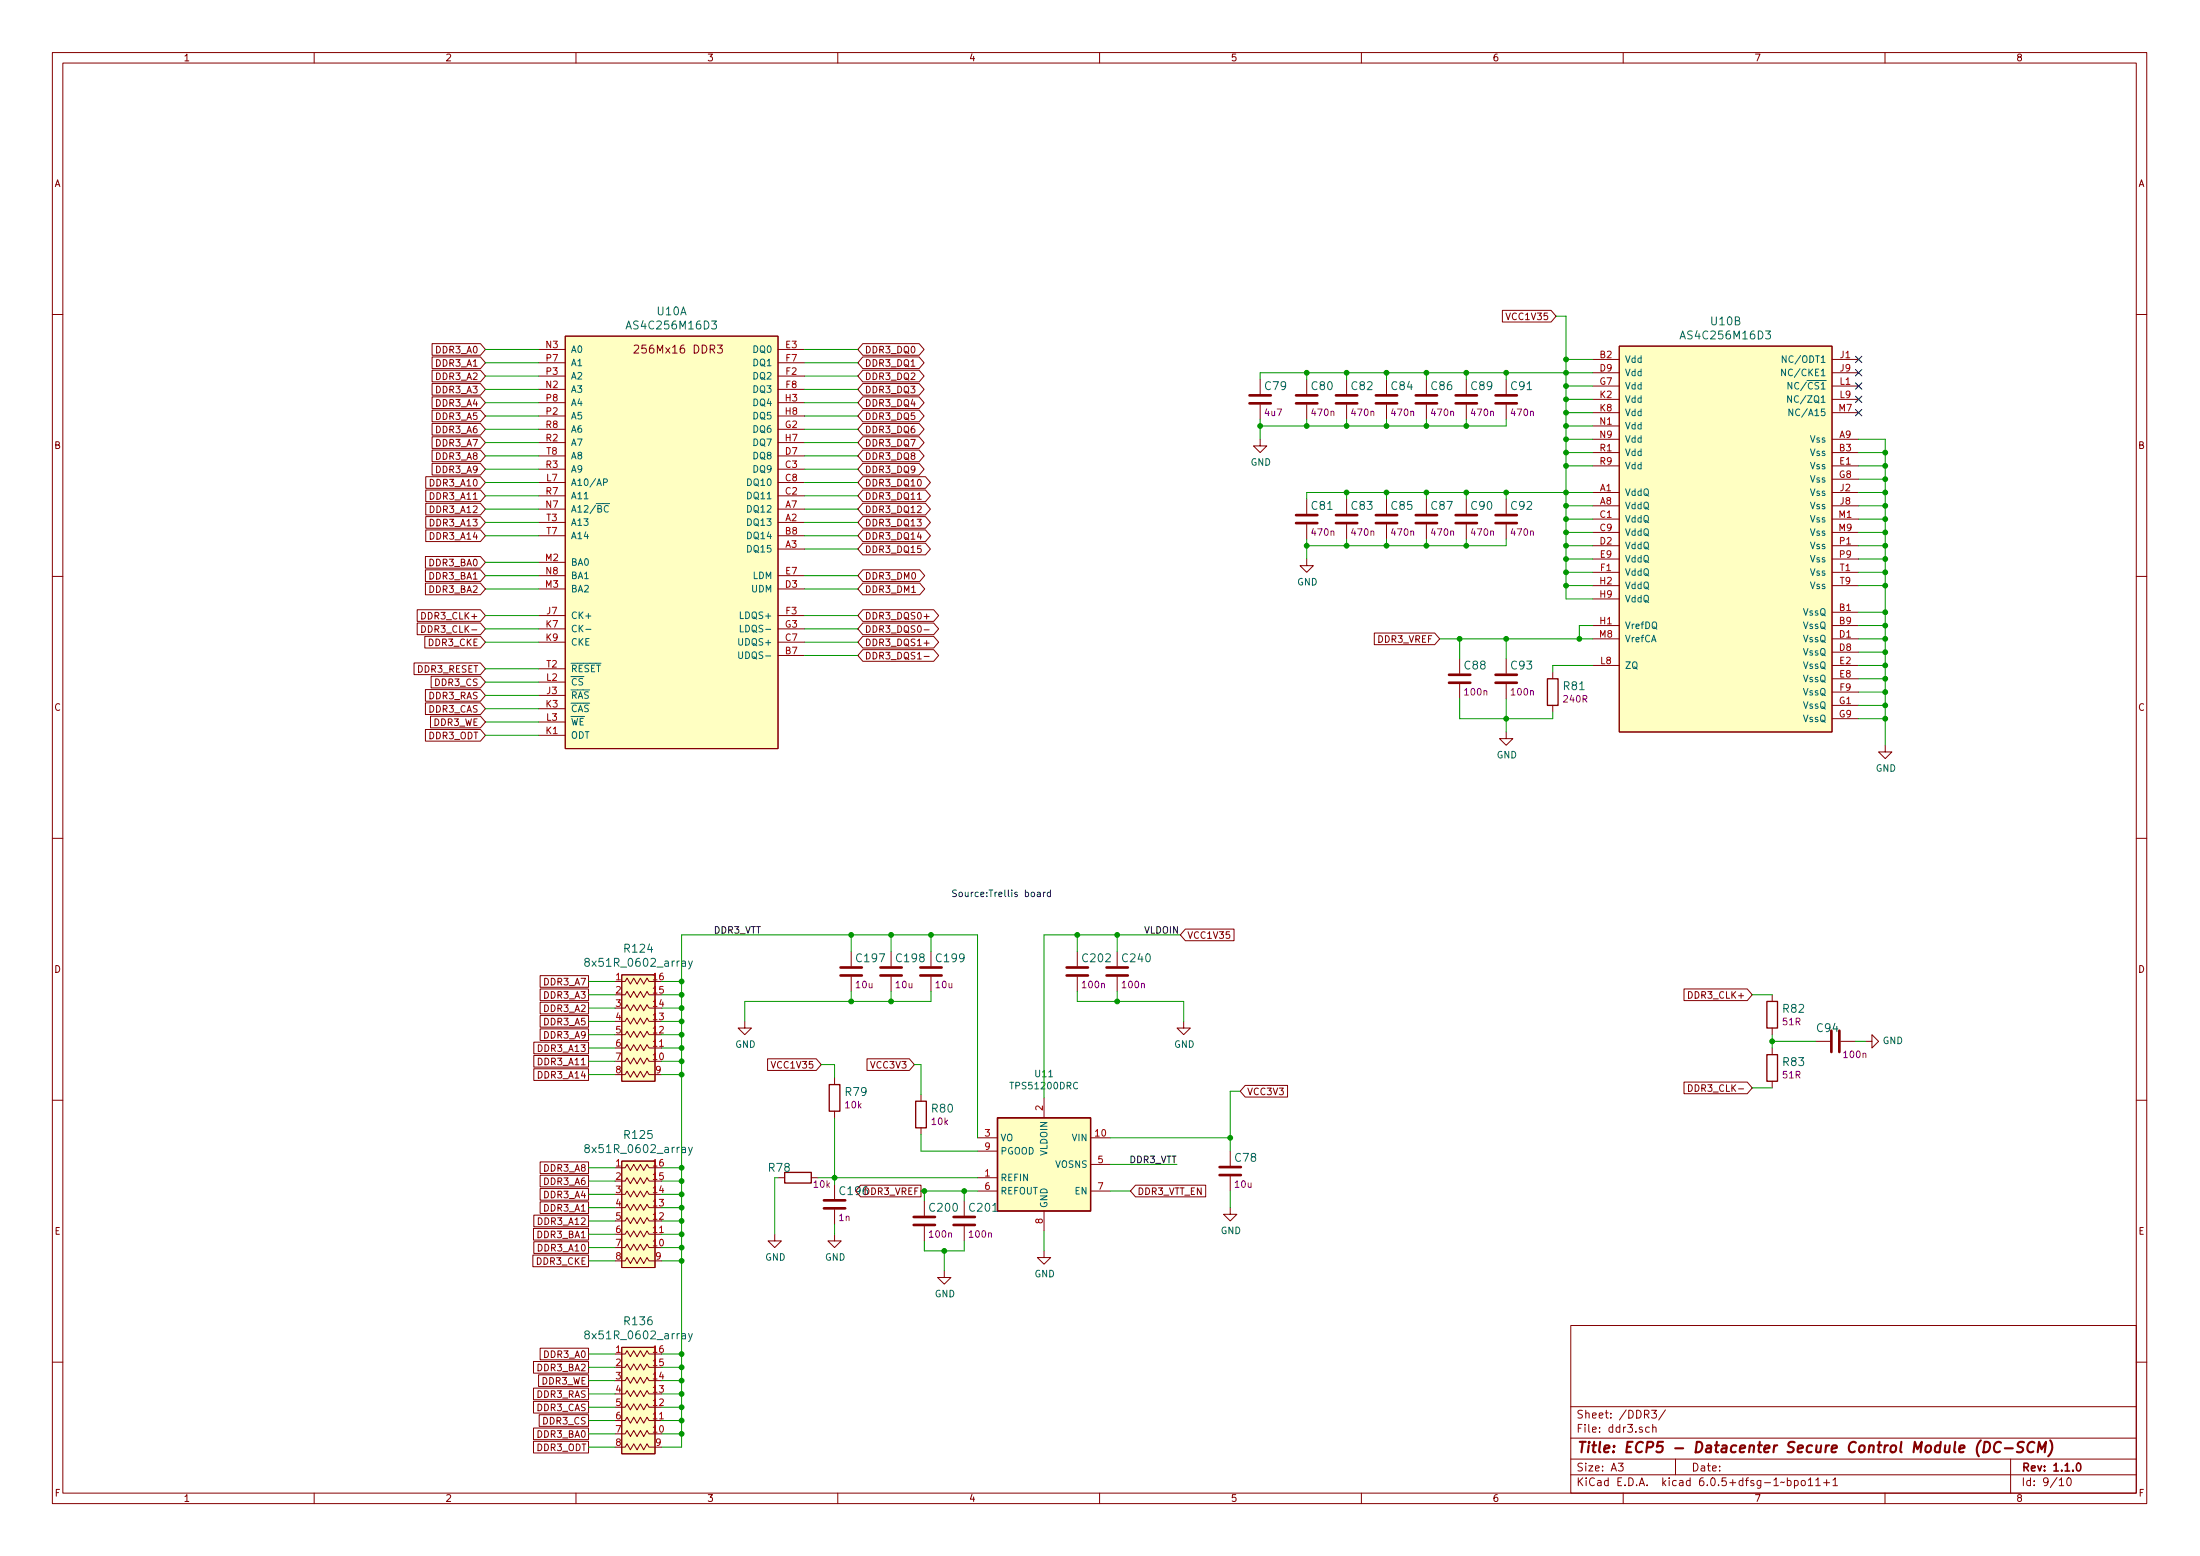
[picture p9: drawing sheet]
EESchema Schematic File Version 4
EELAYER 30 0
EELAYER END
$Descr A3 16535 11693
encoding utf-8
Sheet 7 10
Title "ECP5 - Datacenter Secure Control Module (DC-SCM)"
Date ""
Rev "1.1.0"
Comp ""
Comment1 ""
Comment2 ""
Comment3 ""
Comment4 ""
$EndDescr
Text GLabel 3650 2625 0    50   Input ~ 0
DDR3_A0
Text GLabel 3650 2725 0    50   Input ~ 0
DDR3_A1
Text GLabel 3650 2825 0    50   Input ~ 0
DDR3_A2
Text GLabel 3650 2925 0    50   Input ~ 0
DDR3_A3
Text GLabel 3650 3025 0    50   Input ~ 0
DDR3_A4
Text GLabel 3650 3125 0    50   Input ~ 0
DDR3_A5
Text GLabel 3650 3225 0    50   Input ~ 0
DDR3_A6
Text GLabel 3650 3325 0    50   Input ~ 0
DDR3_A7
Text GLabel 3650 3425 0    50   Input ~ 0
DDR3_A8
Text GLabel 3650 3525 0    50   Input ~ 0
DDR3_A9
Text GLabel 3650 3625 0    50   Input ~ 0
DDR3_A10
Text GLabel 3650 3725 0    50   Input ~ 0
DDR3_A11
Text GLabel 3650 3825 0    50   Input ~ 0
DDR3_A12
Text GLabel 3650 3925 0    50   Input ~ 0
DDR3_A13
Text GLabel 3650 4025 0    50   Input ~ 0
DDR3_A14
Text GLabel 3650 4225 0    50   Input ~ 0
DDR3_BA0
Text GLabel 3650 4325 0    50   Input ~ 0
DDR3_BA1
Text GLabel 3650 4425 0    50   Input ~ 0
DDR3_BA2
Text GLabel 3650 4625 0    50   Input ~ 0
DDR3_CLK+
Text GLabel 3650 4725 0    50   Input ~ 0
DDR3_CLK-
Text GLabel 3650 4825 0    50   Input ~ 0
DDR3_CKE
Text GLabel 3650 5025 0    50   Input ~ 0
DDR3_RESET
Text GLabel 3650 5125 0    50   Input ~ 0
DDR3_CS
Text GLabel 3650 5325 0    50   Input ~ 0
DDR3_CAS
Text GLabel 3650 5225 0    50   Input ~ 0
DDR3_RAS
Text GLabel 3650 5425 0    50   Input ~ 0
DDR3_WE
Text GLabel 3650 5525 0    50   Input ~ 0
DDR3_ODT
Wire Wire Line
	3650 2625 4050 2625
Wire Wire Line
	3650 2725 4050 2725
Wire Wire Line
	3650 2825 4050 2825
Wire Wire Line
	3650 2925 4050 2925
Wire Wire Line
	3650 3025 4050 3025
Wire Wire Line
	3650 3125 4050 3125
Wire Wire Line
	3650 3225 4050 3225
Wire Wire Line
	3650 3325 4050 3325
Wire Wire Line
	3650 3425 4050 3425
Wire Wire Line
	3650 3525 4050 3525
Wire Wire Line
	3650 3625 4050 3625
Wire Wire Line
	3650 3725 4050 3725
Wire Wire Line
	3650 3825 4050 3825
Wire Wire Line
	3650 3925 4050 3925
Wire Wire Line
	3650 4025 4050 4025
Wire Wire Line
	3650 4225 4050 4225
Wire Wire Line
	3650 4325 4050 4325
Wire Wire Line
	3650 4425 4050 4425
Wire Wire Line
	3650 4625 4050 4625
Wire Wire Line
	3650 4725 4050 4725
Wire Wire Line
	3650 4825 4050 4825
Wire Wire Line
	3650 5025 4050 5025
Wire Wire Line
	3650 5125 4050 5125
Wire Wire Line
	3650 5225 4050 5225
Wire Wire Line
	3650 5325 4050 5325
Wire Wire Line
	3650 5425 4050 5425
Wire Wire Line
	3650 5525 4050 5525
Wire Wire Line
	6050 2625 6450 2625
Text GLabel 6450 2625 2    50   BiDi ~ 0
DDR3_DQ0
Text GLabel 6450 2725 2    50   BiDi ~ 0
DDR3_DQ1
Text GLabel 6450 2825 2    50   BiDi ~ 0
DDR3_DQ2
Text GLabel 6450 2925 2    50   BiDi ~ 0
DDR3_DQ3
Text GLabel 6450 3025 2    50   BiDi ~ 0
DDR3_DQ4
Text GLabel 6450 3125 2    50   BiDi ~ 0
DDR3_DQ5
Text GLabel 6450 3225 2    50   BiDi ~ 0
DDR3_DQ6
Text GLabel 6450 3325 2    50   BiDi ~ 0
DDR3_DQ7
Text GLabel 6450 3425 2    50   BiDi ~ 0
DDR3_DQ8
Text GLabel 6450 3525 2    50   BiDi ~ 0
DDR3_DQ9
Text GLabel 6450 3625 2    50   BiDi ~ 0
DDR3_DQ10
Text GLabel 6450 3725 2    50   BiDi ~ 0
DDR3_DQ11
Text GLabel 6450 3825 2    50   BiDi ~ 0
DDR3_DQ12
Text GLabel 6450 3925 2    50   BiDi ~ 0
DDR3_DQ13
Text GLabel 6450 4025 2    50   BiDi ~ 0
DDR3_DQ14
Text GLabel 6450 4125 2    50   BiDi ~ 0
DDR3_DQ15
Wire Wire Line
	6450 2725 6050 2725
Wire Wire Line
	6450 2825 6050 2825
Wire Wire Line
	6450 2925 6050 2925
Wire Wire Line
	6450 3025 6050 3025
Wire Wire Line
	6450 3125 6050 3125
Wire Wire Line
	6450 3225 6050 3225
Wire Wire Line
	6450 3325 6050 3325
Wire Wire Line
	6450 3425 6050 3425
Wire Wire Line
	6450 3525 6050 3525
Wire Wire Line
	6450 3625 6050 3625
Wire Wire Line
	6450 3725 6050 3725
Wire Wire Line
	6450 3825 6050 3825
Wire Wire Line
	6450 3925 6050 3925
Wire Wire Line
	6450 4025 6050 4025
Wire Wire Line
	6450 4125 6050 4125
Text GLabel 6450 4325 2    50   BiDi ~ 0
DDR3_DM0
Text GLabel 6450 4425 2    50   BiDi ~ 0
DDR3_DM1
Wire Wire Line
	6450 4325 6050 4325
Wire Wire Line
	6050 4425 6450 4425
Text GLabel 6450 4625 2    50   BiDi ~ 0
DDR3_DQS0+
Text GLabel 6450 4725 2    50   BiDi ~ 0
DDR3_DQS0-
Text GLabel 6450 4825 2    50   BiDi ~ 0
DDR3_DQS1+
Text GLabel 6450 4925 2    50   BiDi ~ 0
DDR3_DQS1-
Wire Wire Line
	6450 4625 6050 4625
Wire Wire Line
	6450 4725 6050 4725
Wire Wire Line
	6450 4825 6050 4825
Wire Wire Line
	6450 4925 6050 4925
Wire Wire Line
	6400 7025 6700 7025
Connection ~ 6700 7025
Wire Wire Line
	6700 7025 7000 7025
Wire Wire Line
	7000 7525 6700 7525
Connection ~ 6700 7525
Wire Wire Line
	6700 7525 6400 7525
$Comp
L ecp5-dc-scm:GND #PWR0116
U 1 1
P 5600 7675
F 0 "#PWR0116" H 5600 7425 50  0001 C CNN
F 1 "GND" H 5605 7502 50  0000 C CNN
F 2 "" H 5600 7675 50  0001 C CNN
F 3 "" H 5600 7675 50  0001 C CNN
	1    5600 7675
	1    0    0    -1  
$EndComp
Wire Wire Line
	6925 8650 7350 8650
$Comp
L ecp5-dc-scm:GND #PWR0118
U 1 1
P 5825 9275
F 0 "#PWR0118" H 5825 9025 50  0001 C CNN
F 1 "GND" H 5830 9102 50  0000 C CNN
F 2 "" H 5825 9275 50  0001 C CNN
F 3 "" H 5825 9275 50  0001 C CNN
	1    5825 9275
	1    0    0    -1  
$EndComp
Text GLabel 6925 8950 0    50   Output ~ 0
DDR3_VREF
Wire Wire Line
	6925 8950 6950 8950
$Comp
L ecp5-dc-scm:GND #PWR051
U 1 1
P 7850 9400
F 0 "#PWR051" H 7850 9150 50  0001 C CNN
F 1 "GND" H 7855 9227 50  0000 C CNN
F 2 "" H 7850 9400 50  0001 C CNN
F 3 "" H 7850 9400 50  0001 C CNN
	1    7850 9400
	1    0    0    -1  
$EndComp
Wire Wire Line
	7850 9400 7850 9250
Text GLabel 8500 8950 2    50   Input ~ 0
DDR3_VTT_EN
Wire Wire Line
	8500 8950 8350 8950
Connection ~ 7250 8950
Wire Wire Line
	7250 8950 7350 8950
Text Label 8850 8750 2    50   ~ 0
DDR3_VTT
Wire Wire Line
	8850 8750 8350 8750
$Comp
L ecp5-dc-scm:GND #PWR053
U 1 1
P 9250 9075
F 0 "#PWR053" H 9250 8825 50  0001 C CNN
F 1 "GND" H 9255 8902 50  0000 C CNN
F 2 "" H 9250 9075 50  0001 C CNN
F 3 "" H 9250 9075 50  0001 C CNN
	1    9250 9075
	1    0    0    -1  
$EndComp
Wire Wire Line
	11975 4500 11775 4500
Wire Wire Line
	11775 4500 11775 4400
Wire Wire Line
	11975 2700 11775 2700
Connection ~ 11775 2700
Wire Wire Line
	11975 2800 11775 2800
Wire Wire Line
	11975 2900 11775 2900
Wire Wire Line
	11975 3000 11775 3000
Wire Wire Line
	11975 3100 11775 3100
Wire Wire Line
	11975 3200 11775 3200
Wire Wire Line
	11975 3300 11775 3300
Wire Wire Line
	11975 3400 11775 3400
Wire Wire Line
	11975 3500 11775 3500
Wire Wire Line
	11975 3700 11775 3700
Wire Wire Line
	11975 3800 11775 3800
Wire Wire Line
	11975 3900 11775 3900
Wire Wire Line
	11975 4000 11775 4000
Wire Wire Line
	11975 4100 11775 4100
Wire Wire Line
	11975 4200 11775 4200
Wire Wire Line
	11975 4300 11775 4300
Wire Wire Line
	11975 4400 11775 4400
Connection ~ 11775 2800
Wire Wire Line
	11775 2800 11775 2700
Connection ~ 11775 2900
Connection ~ 11775 3000
Connection ~ 11775 3100
Connection ~ 11775 3200
Connection ~ 11775 3300
Connection ~ 11775 3400
Connection ~ 11775 3500
Connection ~ 11775 3700
Connection ~ 11775 3800
Connection ~ 11775 3900
Connection ~ 11775 4000
Connection ~ 11775 4100
Connection ~ 11775 4200
Connection ~ 11775 4300
Connection ~ 11775 4400
Wire Wire Line
	11775 2900 11775 2800
Wire Wire Line
	11775 3000 11775 2900
Wire Wire Line
	11775 3100 11775 3000
Wire Wire Line
	11775 3200 11775 3100
Wire Wire Line
	11775 3300 11775 3200
Wire Wire Line
	11775 3400 11775 3300
Wire Wire Line
	11775 3500 11775 3400
Wire Wire Line
	11775 3700 11775 3500
Wire Wire Line
	11775 3800 11775 3700
Wire Wire Line
	11775 3900 11775 3800
Wire Wire Line
	11775 4000 11775 3900
Wire Wire Line
	11775 4100 11775 4000
Wire Wire Line
	11775 4200 11775 4100
Wire Wire Line
	11775 4300 11775 4200
Wire Wire Line
	11775 4400 11775 4300
Wire Wire Line
	9475 2800 9825 2800
Connection ~ 9825 2800
Wire Wire Line
	9475 3200 9825 3200
Connection ~ 9825 3200
$Comp
L ecp5-dc-scm:GND #PWR054
U 1 1
P 9475 3300
F 0 "#PWR054" H 9475 3050 50  0001 C CNN
F 1 "GND" H 9480 3127 50  0000 C CNN
F 2 "" H 9475 3300 50  0001 C CNN
F 3 "" H 9475 3300 50  0001 C CNN
	1    9475 3300
	1    0    0    -1  
$EndComp
Wire Wire Line
	9475 3200 9475 3300
Connection ~ 9475 3200
$Comp
L ecp5-dc-scm:GND #PWR055
U 1 1
P 9825 4200
F 0 "#PWR055" H 9825 3950 50  0001 C CNN
F 1 "GND" H 9830 4027 50  0000 C CNN
F 2 "" H 9825 4200 50  0001 C CNN
F 3 "" H 9825 4200 50  0001 C CNN
	1    9825 4200
	1    0    0    -1  
$EndComp
Wire Wire Line
	9825 4200 9825 4100
Wire Wire Line
	11675 5000 11975 5000
Wire Wire Line
	11325 4800 11875 4800
Wire Wire Line
	11325 4800 10975 4800
Connection ~ 11325 4800
Wire Wire Line
	11975 4700 11875 4700
Wire Wire Line
	11875 4700 11875 4800
Connection ~ 11875 4800
Wire Wire Line
	11875 4800 11975 4800
Wire Wire Line
	11675 5400 11325 5400
Connection ~ 11325 5400
Wire Wire Line
	11325 5400 10975 5400
$Comp
L ecp5-dc-scm:GND #PWR056
U 1 1
P 11325 5500
F 0 "#PWR056" H 11325 5250 50  0001 C CNN
F 1 "GND" H 11330 5327 50  0000 C CNN
F 2 "" H 11325 5500 50  0001 C CNN
F 3 "" H 11325 5500 50  0001 C CNN
	1    11325 5500
	1    0    0    -1  
$EndComp
Wire Wire Line
	11325 5500 11325 5400
NoConn ~ 13975 3100
NoConn ~ 13975 3000
NoConn ~ 13975 2900
NoConn ~ 13975 2800
NoConn ~ 13975 2700
Text GLabel 10825 4800 0    50   Input ~ 0
DDR3_VREF
Wire Wire Line
	10825 4800 10975 4800
Connection ~ 10975 4800
$Comp
L ecp5-dc-scm:GND #PWR058
U 1 1
P 14175 5600
F 0 "#PWR058" H 14175 5350 50  0001 C CNN
F 1 "GND" H 14180 5427 50  0000 C CNN
F 2 "" H 14175 5600 50  0001 C CNN
F 3 "" H 14175 5600 50  0001 C CNN
	1    14175 5600
	1    0    0    -1  
$EndComp
Wire Wire Line
	14175 5600 14175 5400
Wire Wire Line
	14175 3300 13975 3300
Wire Wire Line
	13975 3400 14175 3400
Connection ~ 14175 3400
Wire Wire Line
	14175 3400 14175 3300
Wire Wire Line
	13975 3500 14175 3500
Wire Wire Line
	13975 3600 14175 3600
Wire Wire Line
	13975 3700 14175 3700
Wire Wire Line
	13975 3800 14175 3800
Wire Wire Line
	13975 3900 14175 3900
Wire Wire Line
	13975 4000 14175 4000
Wire Wire Line
	13975 4100 14175 4100
Wire Wire Line
	13975 4200 14175 4200
Wire Wire Line
	13975 4300 14175 4300
Wire Wire Line
	13975 4400 14175 4400
Wire Wire Line
	13975 4600 14175 4600
Wire Wire Line
	13975 4700 14175 4700
Wire Wire Line
	13975 4800 14175 4800
Wire Wire Line
	13975 4900 14175 4900
Wire Wire Line
	13975 5000 14175 5000
Wire Wire Line
	13975 5100 14175 5100
Wire Wire Line
	13975 5200 14175 5200
Wire Wire Line
	13975 5300 14175 5300
Wire Wire Line
	13975 5400 14175 5400
Connection ~ 14175 3500
Wire Wire Line
	14175 3500 14175 3400
Connection ~ 14175 3600
Connection ~ 14175 3700
Connection ~ 14175 3800
Connection ~ 14175 3900
Connection ~ 14175 4000
Connection ~ 14175 4100
Connection ~ 14175 4200
Connection ~ 14175 4300
Connection ~ 14175 4400
Connection ~ 14175 4600
Connection ~ 14175 4700
Connection ~ 14175 4800
Connection ~ 14175 4900
Connection ~ 14175 5000
Connection ~ 14175 5100
Connection ~ 14175 5200
Connection ~ 14175 5300
Connection ~ 14175 5400
Wire Wire Line
	14175 3600 14175 3500
Wire Wire Line
	14175 3700 14175 3600
Wire Wire Line
	14175 3800 14175 3700
Wire Wire Line
	14175 3900 14175 3800
Wire Wire Line
	14175 4000 14175 3900
Wire Wire Line
	14175 4100 14175 4000
Wire Wire Line
	14175 4200 14175 4100
Wire Wire Line
	14175 4300 14175 4200
Wire Wire Line
	14175 4400 14175 4300
Wire Wire Line
	14175 4600 14175 4400
Wire Wire Line
	14175 4700 14175 4600
Wire Wire Line
	14175 4800 14175 4700
Wire Wire Line
	14175 4900 14175 4800
Wire Wire Line
	14175 5000 14175 4900
Wire Wire Line
	14175 5100 14175 5000
Wire Wire Line
	14175 5200 14175 5100
Wire Wire Line
	14175 5300 14175 5200
Wire Wire Line
	14175 5400 14175 5300
Text GLabel 13175 7475 0    50   Input ~ 0
DDR3_CLK+
Text GLabel 13175 8175 0    50   Input ~ 0
DDR3_CLK-
$Comp
L ecp5-dc-scm:GND #PWR057
U 1 1
P 14025 7825
F 0 "#PWR057" H 14025 7575 50  0001 C CNN
F 1 "GND" V 14030 7697 50  0000 R CNN
F 2 "" H 14025 7825 50  0001 C CNN
F 3 "" H 14025 7825 50  0001 C CNN
	1    14025 7825
	0    -1   -1   0   
$EndComp
$Comp
L ecp5-dc-scm:C_4u7_0402 C79
U 1 1
P 9475 3000
F 0 "C79" H 9500 3100 60  0000 L CNN
F 1 "C_4u7_0402" H 9475 2850 60  0001 C CNN
F 2 "ecp5-dc-scm-footprints:0402-cap" H 9675 3200 60  0001 L CNN
F 3 "" H 9475 3000 50  0001 C CNN
F 4 "MURATA" H 9675 3400 60  0001 L CNN "Manufacturer"
F 5 "GRM155R61A475MEAAD" H 9675 3300 60  0001 L CNN "MPN"
F 6 "4u7" H 9500 2900 50  0000 L CNN "Val"
	1    9475 3000
	1    0    0    -1  
$EndComp
Wire Wire Line
	9475 2800 9475 2850
Wire Wire Line
	9475 3150 9475 3200
Wire Wire Line
	9825 2800 9825 2850
Wire Wire Line
	10125 2800 10125 2850
Wire Wire Line
	10425 2800 10425 2850
Wire Wire Line
	9825 2800 10125 2800
Connection ~ 10125 2800
Wire Wire Line
	9825 3200 10125 3200
Connection ~ 10125 3200
Connection ~ 10425 2800
Connection ~ 10425 3200
Wire Wire Line
	10125 2800 10425 2800
Wire Wire Line
	10125 3200 10425 3200
Wire Wire Line
	10725 2800 10725 2850
Wire Wire Line
	11025 2800 11025 2850
Wire Wire Line
	11325 2800 11325 2850
Wire Wire Line
	10425 2800 10725 2800
Connection ~ 10725 2800
Wire Wire Line
	10425 3200 10725 3200
Connection ~ 10725 3200
Wire Wire Line
	10725 2800 11025 2800
Connection ~ 11025 2800
Wire Wire Line
	10725 3200 11025 3200
Connection ~ 11025 3200
Wire Wire Line
	11025 2800 11325 2800
Wire Wire Line
	11325 2800 11775 2800
Connection ~ 11325 2800
Wire Wire Line
	11025 3200 11325 3200
$Comp
L ecp5-dc-scm:C_470n_0402 C80
U 1 1
P 9825 3000
F 0 "C80" H 9850 3100 60  0000 L CNN
F 1 "C_470n_0402" H 9825 2850 60  0001 C CNN
F 2 "ecp5-dc-scm-footprints:0402-cap" H 10025 3200 60  0001 L CNN
F 3 "" H 9825 3000 50  0001 C CNN
F 4 "TDK" H 10025 3400 60  0001 L CNN "Manufacturer"
F 5 "C1005X5R1E474M050BB" H 10025 3300 60  0001 L CNN "MPN"
F 6 "470n" H 9850 2900 50  0000 L CNN "Val"
	1    9825 3000
	1    0    0    -1  
$EndComp
Wire Wire Line
	9825 3150 9825 3200
$Comp
L ecp5-dc-scm:C_470n_0402 C82
U 1 1
P 10125 3000
F 0 "C82" H 10150 3100 60  0000 L CNN
F 1 "C_470n_0402" H 10125 2850 60  0001 C CNN
F 2 "ecp5-dc-scm-footprints:0402-cap" H 10325 3200 60  0001 L CNN
F 3 "" H 10125 3000 50  0001 C CNN
F 4 "TDK" H 10325 3400 60  0001 L CNN "Manufacturer"
F 5 "C1005X5R1E474M050BB" H 10325 3300 60  0001 L CNN "MPN"
F 6 "470n" H 10150 2900 50  0000 L CNN "Val"
	1    10125 3000
	1    0    0    -1  
$EndComp
Wire Wire Line
	10125 3150 10125 3200
$Comp
L ecp5-dc-scm:C_470n_0402 C84
U 1 1
P 10425 3000
F 0 "C84" H 10450 3100 60  0000 L CNN
F 1 "C_470n_0402" H 10425 2850 60  0001 C CNN
F 2 "ecp5-dc-scm-footprints:0402-cap" H 10625 3200 60  0001 L CNN
F 3 "" H 10425 3000 50  0001 C CNN
F 4 "TDK" H 10625 3400 60  0001 L CNN "Manufacturer"
F 5 "C1005X5R1E474M050BB" H 10625 3300 60  0001 L CNN "MPN"
F 6 "470n" H 10450 2900 50  0000 L CNN "Val"
	1    10425 3000
	1    0    0    -1  
$EndComp
$Comp
L ecp5-dc-scm:C_470n_0402 C86
U 1 1
P 10725 3000
F 0 "C86" H 10750 3100 60  0000 L CNN
F 1 "C_470n_0402" H 10725 2850 60  0001 C CNN
F 2 "ecp5-dc-scm-footprints:0402-cap" H 10925 3200 60  0001 L CNN
F 3 "" H 10725 3000 50  0001 C CNN
F 4 "TDK" H 10925 3400 60  0001 L CNN "Manufacturer"
F 5 "C1005X5R1E474M050BB" H 10925 3300 60  0001 L CNN "MPN"
F 6 "470n" H 10750 2900 50  0000 L CNN "Val"
	1    10725 3000
	1    0    0    -1  
$EndComp
Wire Wire Line
	10425 3150 10425 3200
Wire Wire Line
	10725 3150 10725 3200
$Comp
L ecp5-dc-scm:C_470n_0402 C89
U 1 1
P 11025 3000
F 0 "C89" H 11050 3100 60  0000 L CNN
F 1 "C_470n_0402" H 11025 2850 60  0001 C CNN
F 2 "ecp5-dc-scm-footprints:0402-cap" H 11225 3200 60  0001 L CNN
F 3 "" H 11025 3000 50  0001 C CNN
F 4 "TDK" H 11225 3400 60  0001 L CNN "Manufacturer"
F 5 "C1005X5R1E474M050BB" H 11225 3300 60  0001 L CNN "MPN"
F 6 "470n" H 11050 2900 50  0000 L CNN "Val"
	1    11025 3000
	1    0    0    -1  
$EndComp
$Comp
L ecp5-dc-scm:C_470n_0402 C91
U 1 1
P 11325 3000
F 0 "C91" H 11350 3100 60  0000 L CNN
F 1 "C_470n_0402" H 11325 2850 60  0001 C CNN
F 2 "ecp5-dc-scm-footprints:0402-cap" H 11525 3200 60  0001 L CNN
F 3 "" H 11325 3000 50  0001 C CNN
F 4 "TDK" H 11525 3400 60  0001 L CNN "Manufacturer"
F 5 "C1005X5R1E474M050BB" H 11525 3300 60  0001 L CNN "MPN"
F 6 "470n" H 11350 2900 50  0000 L CNN "Val"
	1    11325 3000
	1    0    0    -1  
$EndComp
Wire Wire Line
	11025 3150 11025 3200
Wire Wire Line
	11325 3150 11325 3200
Wire Wire Line
	9825 3700 9825 3750
Wire Wire Line
	10125 3700 10125 3750
Wire Wire Line
	10425 3700 10425 3750
Wire Wire Line
	10725 3700 10725 3750
Wire Wire Line
	11025 3700 11025 3750
Wire Wire Line
	11325 3700 11325 3750
$Comp
L ecp5-dc-scm:C_470n_0402 C81
U 1 1
P 9825 3900
F 0 "C81" H 9850 4000 60  0000 L CNN
F 1 "C_470n_0402" H 9825 3750 60  0001 C CNN
F 2 "ecp5-dc-scm-footprints:0402-cap" H 10025 4100 60  0001 L CNN
F 3 "" H 9825 3900 50  0001 C CNN
F 4 "TDK" H 10025 4300 60  0001 L CNN "Manufacturer"
F 5 "C1005X5R1E474M050BB" H 10025 4200 60  0001 L CNN "MPN"
F 6 "470n" H 9850 3800 50  0000 L CNN "Val"
	1    9825 3900
	1    0    0    -1  
$EndComp
Wire Wire Line
	9825 4050 9825 4100
$Comp
L ecp5-dc-scm:C_470n_0402 C83
U 1 1
P 10125 3900
F 0 "C83" H 10150 4000 60  0000 L CNN
F 1 "C_470n_0402" H 10125 3750 60  0001 C CNN
F 2 "ecp5-dc-scm-footprints:0402-cap" H 10325 4100 60  0001 L CNN
F 3 "" H 10125 3900 50  0001 C CNN
F 4 "TDK" H 10325 4300 60  0001 L CNN "Manufacturer"
F 5 "C1005X5R1E474M050BB" H 10325 4200 60  0001 L CNN "MPN"
F 6 "470n" H 10150 3800 50  0000 L CNN "Val"
	1    10125 3900
	1    0    0    -1  
$EndComp
Wire Wire Line
	10125 4050 10125 4100
$Comp
L ecp5-dc-scm:C_470n_0402 C85
U 1 1
P 10425 3900
F 0 "C85" H 10450 4000 60  0000 L CNN
F 1 "C_470n_0402" H 10425 3750 60  0001 C CNN
F 2 "ecp5-dc-scm-footprints:0402-cap" H 10625 4100 60  0001 L CNN
F 3 "" H 10425 3900 50  0001 C CNN
F 4 "TDK" H 10625 4300 60  0001 L CNN "Manufacturer"
F 5 "C1005X5R1E474M050BB" H 10625 4200 60  0001 L CNN "MPN"
F 6 "470n" H 10450 3800 50  0000 L CNN "Val"
	1    10425 3900
	1    0    0    -1  
$EndComp
$Comp
L ecp5-dc-scm:C_470n_0402 C87
U 1 1
P 10725 3900
F 0 "C87" H 10750 4000 60  0000 L CNN
F 1 "C_470n_0402" H 10725 3750 60  0001 C CNN
F 2 "ecp5-dc-scm-footprints:0402-cap" H 10925 4100 60  0001 L CNN
F 3 "" H 10725 3900 50  0001 C CNN
F 4 "TDK" H 10925 4300 60  0001 L CNN "Manufacturer"
F 5 "C1005X5R1E474M050BB" H 10925 4200 60  0001 L CNN "MPN"
F 6 "470n" H 10750 3800 50  0000 L CNN "Val"
	1    10725 3900
	1    0    0    -1  
$EndComp
Wire Wire Line
	10425 4050 10425 4100
Wire Wire Line
	10725 4050 10725 4100
$Comp
L ecp5-dc-scm:C_470n_0402 C90
U 1 1
P 11025 3900
F 0 "C90" H 11050 4000 60  0000 L CNN
F 1 "C_470n_0402" H 11025 3750 60  0001 C CNN
F 2 "ecp5-dc-scm-footprints:0402-cap" H 11225 4100 60  0001 L CNN
F 3 "" H 11025 3900 50  0001 C CNN
F 4 "TDK" H 11225 4300 60  0001 L CNN "Manufacturer"
F 5 "C1005X5R1E474M050BB" H 11225 4200 60  0001 L CNN "MPN"
F 6 "470n" H 11050 3800 50  0000 L CNN "Val"
	1    11025 3900
	1    0    0    -1  
$EndComp
$Comp
L ecp5-dc-scm:C_470n_0402 C92
U 1 1
P 11325 3900
F 0 "C92" H 11350 4000 60  0000 L CNN
F 1 "C_470n_0402" H 11325 3750 60  0001 C CNN
F 2 "ecp5-dc-scm-footprints:0402-cap" H 11525 4100 60  0001 L CNN
F 3 "" H 11325 3900 50  0001 C CNN
F 4 "TDK" H 11525 4300 60  0001 L CNN "Manufacturer"
F 5 "C1005X5R1E474M050BB" H 11525 4200 60  0001 L CNN "MPN"
F 6 "470n" H 11350 3800 50  0000 L CNN "Val"
	1    11325 3900
	1    0    0    -1  
$EndComp
Wire Wire Line
	11025 4050 11025 4100
Wire Wire Line
	11325 4050 11325 4100
Wire Wire Line
	9825 4100 10125 4100
Wire Wire Line
	9825 3700 10125 3700
Connection ~ 9825 4100
Connection ~ 10125 3700
Wire Wire Line
	10125 3700 10425 3700
Connection ~ 10125 4100
Wire Wire Line
	10125 4100 10425 4100
Connection ~ 10425 3700
Wire Wire Line
	10425 3700 10725 3700
Connection ~ 10425 4100
Wire Wire Line
	10425 4100 10725 4100
Connection ~ 10725 3700
Wire Wire Line
	10725 3700 11025 3700
Connection ~ 10725 4100
Wire Wire Line
	10725 4100 11025 4100
Connection ~ 11025 3700
Wire Wire Line
	11025 3700 11325 3700
Connection ~ 11025 4100
Wire Wire Line
	11025 4100 11325 4100
Connection ~ 11325 3700
Wire Wire Line
	11325 3700 11775 3700
$Comp
L ecp5-dc-scm:C_100n_0402 C?
U 1 1
P 10975 5100
AR Path="/6053AE48" Ref="C?"  Part="1" 
AR Path="/5FD8EBC2/6053AE48" Ref="C88"  Part="1" 
F 0 "C88" H 11000 5200 60  0000 L CNN
F 1 "C_100n_0402" H 10975 4950 60  0001 C CNN
F 2 "ecp5-dc-scm-footprints:0402-cap" H 11175 5300 60  0001 L CNN
F 3 "" H 10975 5100 50  0001 C CNN
F 4 "Walsin" H 11175 5500 60  0001 L CNN "Manufacturer"
F 5 "0402X104K6R3CT" H 11175 5400 60  0001 L CNN "MPN"
F 6 "100n" H 11000 5000 50  0000 L CNN "Val"
	1    10975 5100
	1    0    0    -1  
$EndComp
Wire Wire Line
	11325 4800 11325 4950
Wire Wire Line
	10975 4800 10975 4950
Wire Wire Line
	10975 5250 10975 5400
$Comp
L ecp5-dc-scm:C_100n_0402 C?
U 1 1
P 11325 5100
AR Path="/605C067B" Ref="C?"  Part="1" 
AR Path="/5FD8EBC2/605C067B" Ref="C93"  Part="1" 
F 0 "C93" H 11350 5200 60  0000 L CNN
F 1 "C_100n_0402" H 11325 4950 60  0001 C CNN
F 2 "ecp5-dc-scm-footprints:0402-cap" H 11525 5300 60  0001 L CNN
F 3 "" H 11325 5100 50  0001 C CNN
F 4 "Walsin" H 11525 5500 60  0001 L CNN "Manufacturer"
F 5 "0402X104K6R3CT" H 11525 5400 60  0001 L CNN "MPN"
F 6 "100n" H 11350 5000 50  0000 L CNN "Val"
	1    11325 5100
	1    0    0    -1  
$EndComp
Wire Wire Line
	11325 5250 11325 5400
$Comp
L ecp5-dc-scm:R_240R_0402 R81
U 1 1
P 11675 5200
F 0 "R81" V 11630 5270 60  0000 L CNN
F 1 "R_240R_0402" H 11675 5050 60  0001 C CNN
F 2 "ecp5-dc-scm-footprints:0402-res" H 11875 5400 60  0001 L CNN
F 3 "" H 11675 5200 50  0001 C CNN
F 4 "PANASONIC" H 11875 5600 60  0001 L CNN "Manufacturer"
F 5 "ERJ2GEJ241X" H 11875 5500 60  0001 L CNN "MPN"
F 6 "240R" V 11728 5270 50  0000 L CNN "Val"
	1    11675 5200
	0    1    1    0   
$EndComp
Wire Wire Line
	11675 5000 11675 5050
Wire Wire Line
	11675 5350 11675 5400
Text GLabel 11700 2375 0    50   Input ~ 0
VCC1V35
Wire Wire Line
	11700 2375 11775 2375
Wire Wire Line
	11775 2375 11775 2700
Text GLabel 4425 10175 0    50   UnSpc ~ 0
DDR3_A0
Text GLabel 4425 9075 0    50   UnSpc ~ 0
DDR3_A1
Text GLabel 4425 7575 0    50   UnSpc ~ 0
DDR3_A2
Text GLabel 4425 8975 0    50   UnSpc ~ 0
DDR3_A4
Text GLabel 4425 7675 0    50   UnSpc ~ 0
DDR3_A5
Text GLabel 4425 8875 0    50   UnSpc ~ 0
DDR3_A6
Text GLabel 4425 7375 0    50   UnSpc ~ 0
DDR3_A7
Text GLabel 4425 8775 0    50   UnSpc ~ 0
DDR3_A8
Text GLabel 4425 7775 0    50   UnSpc ~ 0
DDR3_A9
Text GLabel 4425 9375 0    50   UnSpc ~ 0
DDR3_A10
Text GLabel 4425 7975 0    50   UnSpc ~ 0
DDR3_A11
Text GLabel 4425 9175 0    50   UnSpc ~ 0
DDR3_A12
Text GLabel 4425 7875 0    50   UnSpc ~ 0
DDR3_A13
Text GLabel 4425 8075 0    50   UnSpc ~ 0
DDR3_A14
Wire Wire Line
	4425 7875 4625 7875
Wire Wire Line
	4625 9175 4425 9175
Wire Wire Line
	4625 7575 4425 7575
Wire Wire Line
	4625 10175 4425 10175
Wire Wire Line
	4425 8975 4625 8975
Wire Wire Line
	4425 7975 4625 7975
Wire Wire Line
	4425 9075 4625 9075
Wire Wire Line
	4425 8075 4625 8075
Wire Wire Line
	4425 9275 4625 9275
Wire Wire Line
	4425 7675 4625 7675
Wire Wire Line
	4425 7475 4625 7475
Wire Wire Line
	4425 9375 4625 9375
Wire Wire Line
	4425 7375 4625 7375
Wire Wire Line
	4425 7775 4625 7775
Wire Wire Line
	4425 9475 4625 9475
Text GLabel 4425 10775 0    50   UnSpc ~ 0
DDR3_BA0
Text GLabel 4425 9275 0    50   UnSpc ~ 0
DDR3_BA1
Text GLabel 4425 10275 0    50   UnSpc ~ 0
DDR3_BA2
Wire Wire Line
	4425 10375 4625 10375
Wire Wire Line
	4625 8875 4425 8875
Wire Wire Line
	4425 10275 4625 10275
Text GLabel 4425 10475 0    50   UnSpc ~ 0
DDR3_RAS
Text GLabel 4425 10575 0    50   UnSpc ~ 0
DDR3_CAS
Wire Wire Line
	4425 10875 4625 10875
Wire Wire Line
	4625 10775 4425 10775
Text GLabel 4425 10375 0    50   UnSpc ~ 0
DDR3_WE
Text GLabel 4425 10675 0    50   UnSpc ~ 0
DDR3_CS
Wire Wire Line
	4625 10475 4425 10475
Wire Wire Line
	4425 10575 4625 10575
Text GLabel 4425 9475 0    50   UnSpc ~ 0
DDR3_CKE
Text GLabel 4425 10875 0    50   UnSpc ~ 0
DDR3_ODT
Wire Wire Line
	4425 10675 4625 10675
Wire Wire Line
	4625 8775 4425 8775
Wire Wire Line
	4975 7375 5125 7375
Wire Wire Line
	5125 7375 5125 7475
Wire Wire Line
	5125 10475 4975 10475
Wire Wire Line
	4975 10375 5125 10375
Connection ~ 5125 10375
Wire Wire Line
	5125 10375 5125 10475
Wire Wire Line
	4975 10275 5125 10275
Connection ~ 5125 10275
Wire Wire Line
	5125 10275 5125 10375
Wire Wire Line
	5125 10175 4975 10175
Connection ~ 5125 10175
Wire Wire Line
	5125 10175 5125 10275
Wire Wire Line
	4975 9475 5125 9475
Wire Wire Line
	5125 9375 4975 9375
Wire Wire Line
	4975 9275 5125 9275
Wire Wire Line
	4975 9175 5125 9175
Connection ~ 5125 9475
Wire Wire Line
	4975 9075 5125 9075
Connection ~ 5125 9075
Wire Wire Line
	5125 9075 5125 9175
Wire Wire Line
	5125 8975 4975 8975
Connection ~ 5125 8975
Wire Wire Line
	5125 8975 5125 9075
Wire Wire Line
	4975 8875 5125 8875
Connection ~ 5125 8875
Wire Wire Line
	5125 8875 5125 8975
Wire Wire Line
	5125 8775 4975 8775
Connection ~ 5125 8775
Wire Wire Line
	5125 8775 5125 8875
Wire Wire Line
	4975 8075 5125 8075
Wire Wire Line
	5125 7975 4975 7975
Wire Wire Line
	4975 7875 5125 7875
Wire Wire Line
	5125 7775 4975 7775
Connection ~ 5125 8075
Wire Wire Line
	4975 7675 5125 7675
Connection ~ 5125 7675
Wire Wire Line
	5125 7675 5125 7775
Wire Wire Line
	4975 7575 5125 7575
Connection ~ 5125 7575
Wire Wire Line
	5125 7575 5125 7675
Wire Wire Line
	4975 7475 5125 7475
Connection ~ 5125 7475
Wire Wire Line
	5125 7475 5125 7575
Wire Wire Line
	5125 7375 5125 7025
Connection ~ 5125 7375
Wire Wire Line
	4975 10575 5125 10575
Wire Wire Line
	4975 10675 5125 10675
Wire Wire Line
	5125 10775 4975 10775
Wire Wire Line
	4975 10875 5125 10875
Connection ~ 5125 10475
Wire Wire Line
	13325 7825 13650 7825
$Comp
L ecp5-dc-scm:8x51R_0602_array R124
U 1 1
P 4825 7775
F 0 "R124" H 4800 8422 60  0000 C CNN
F 1 "8x51R_0602_array" H 4800 8316 60  0000 C CNN
F 2 "ecp5-dc-scm-footprints:R_Array_Convex_8x0602" H 4625 8425 60  0001 L CNN
F 3 "http://industrial.panasonic.com/cdbs/www-data/pdf/AOC0000/AOC0000C14.pdf" H 4625 8525 60  0001 L CNN
F 4 "EXB2HV510JV" H 4625 8725 60  0001 L CNN "MPN"
F 5 "Panasonic" H 4625 8625 60  0001 L CNN "Manufacturer"
	1    4825 7775
	1    0    0    -1  
$EndComp
Connection ~ 5125 7775
Wire Wire Line
	5125 7775 5125 7875
Connection ~ 5125 7875
Wire Wire Line
	5125 7875 5125 7975
Connection ~ 5125 7975
Wire Wire Line
	5125 7975 5125 8075
Wire Wire Line
	5125 8075 5125 8775
Connection ~ 5125 10575
Wire Wire Line
	5125 10575 5125 10475
Connection ~ 5125 10675
Wire Wire Line
	5125 10675 5125 10575
Connection ~ 5125 10775
Wire Wire Line
	5125 10775 5125 10675
Wire Wire Line
	5125 10775 5125 10875
Connection ~ 5125 9175
Wire Wire Line
	5125 9175 5125 9275
Connection ~ 5125 9275
Wire Wire Line
	5125 9275 5125 9375
Connection ~ 5125 9375
Wire Wire Line
	5125 9375 5125 9475
Wire Wire Line
	5125 9475 5125 10175
$Comp
L ecp5-dc-scm:8x51R_0602_array R125
U 1 1
P 4825 9175
F 0 "R125" H 4800 9822 60  0000 C CNN
F 1 "8x51R_0602_array" H 4800 9716 60  0000 C CNN
F 2 "ecp5-dc-scm-footprints:R_Array_Convex_8x0602" H 4625 9825 60  0001 L CNN
F 3 "http://industrial.panasonic.com/cdbs/www-data/pdf/AOC0000/AOC0000C14.pdf" H 4625 9925 60  0001 L CNN
F 4 "EXB2HV510JV" H 4625 10125 60  0001 L CNN "MPN"
F 5 "Panasonic" H 4625 10025 60  0001 L CNN "Manufacturer"
	1    4825 9175
	1    0    0    -1  
$EndComp
$Comp
L ecp5-dc-scm:8x51R_0602_array R136
U 1 1
P 4825 10575
F 0 "R136" H 4800 11222 60  0000 C CNN
F 1 "8x51R_0602_array" H 4800 11116 60  0000 C CNN
F 2 "ecp5-dc-scm-footprints:R_Array_Convex_8x0602" H 4625 11225 60  0001 L CNN
F 3 "http://industrial.panasonic.com/cdbs/www-data/pdf/AOC0000/AOC0000C14.pdf" H 4625 11325 60  0001 L CNN
F 4 "EXB2HV510JV" H 4625 11525 60  0001 L CNN "MPN"
F 5 "Panasonic" H 4625 11425 60  0001 L CNN "Manufacturer"
	1    4825 10575
	1    0    0    -1  
$EndComp
Connection ~ 6400 7025
$Comp
L ecp5-dc-scm:C_10u_0402 C197
U 1 1
P 6400 7300
F 0 "C197" H 6425 7400 60  0000 L CNN
F 1 "C_10u_0402" H 6400 7150 60  0001 C CNN
F 2 "ecp5-dc-scm-footprints:0402-cap" H 6600 7500 60  0001 L CNN
F 3 "" H 6400 7300 50  0001 C CNN
F 4 "MURATA" H 6600 7700 60  0001 L CNN "Manufacturer"
F 5 "GRM155R60J106ME44D" H 6600 7600 60  0001 L CNN "MPN"
F 6 "10u" H 6425 7200 50  0000 L CNN "Val"
	1    6400 7300
	1    0    0    -1  
$EndComp
$Comp
L ecp5-dc-scm:R_10k_0402 R78
U 1 1
P 6000 8850
F 0 "R78" H 6050 8775 60  0000 L CNN
F 1 "R_10k_0402" H 6000 8700 60  0001 C CNN
F 2 "ecp5-dc-scm-footprints:0402-res" H 6200 9050 60  0001 L CNN
F 3 "" H 6000 8850 50  0001 C CNN
F 4 "VISHAY" H 6200 9250 60  0001 L CNN "Manufacturer"
F 5 "CRCW040210K0FKEDHP" H 6200 9150 60  0001 L CNN "MPN"
F 6 "10k" H 5750 8900 50  0000 L CNN "Val"
	1    6000 8850
	-1   0    0    1   
$EndComp
Wire Wire Line
	6400 7025 6400 7150
Wire Wire Line
	6700 7025 6700 7150
Wire Wire Line
	7000 7025 7000 7150
$Comp
L ecp5-dc-scm:C_10u_0402 C198
U 1 1
P 6700 7300
F 0 "C198" H 6725 7400 60  0000 L CNN
F 1 "C_10u_0402" H 6700 7150 60  0001 C CNN
F 2 "ecp5-dc-scm-footprints:0402-cap" H 6900 7500 60  0001 L CNN
F 3 "" H 6700 7300 50  0001 C CNN
F 4 "MURATA" H 6900 7700 60  0001 L CNN "Manufacturer"
F 5 "GRM155R60J106ME44D" H 6900 7600 60  0001 L CNN "MPN"
F 6 "10u" H 6725 7200 50  0000 L CNN "Val"
	1    6700 7300
	1    0    0    -1  
$EndComp
$Comp
L ecp5-dc-scm:C_10u_0402 C199
U 1 1
P 7000 7300
F 0 "C199" H 7025 7400 60  0000 L CNN
F 1 "C_10u_0402" H 7000 7150 60  0001 C CNN
F 2 "ecp5-dc-scm-footprints:0402-cap" H 7200 7500 60  0001 L CNN
F 3 "" H 7000 7300 50  0001 C CNN
F 4 "MURATA" H 7200 7700 60  0001 L CNN "Manufacturer"
F 5 "GRM155R60J106ME44D" H 7200 7600 60  0001 L CNN "MPN"
F 6 "10u" H 7025 7200 50  0000 L CNN "Val"
	1    7000 7300
	1    0    0    -1  
$EndComp
Wire Wire Line
	6700 7450 6700 7525
Wire Wire Line
	6400 7450 6400 7525
Wire Wire Line
	7000 7450 7000 7525
Wire Wire Line
	8100 7025 8400 7025
Connection ~ 8400 7025
Wire Wire Line
	8400 7525 8100 7525
$Comp
L ecp5-dc-scm:GND #PWR052
U 1 1
P 8900 7675
F 0 "#PWR052" H 8900 7425 50  0001 C CNN
F 1 "GND" H 8905 7502 50  0000 C CNN
F 2 "" H 8900 7675 50  0001 C CNN
F 3 "" H 8900 7675 50  0001 C CNN
	1    8900 7675
	1    0    0    -1  
$EndComp
Wire Wire Line
	8100 7025 8100 7150
Wire Wire Line
	8400 7025 8400 7150
$Comp
L ecp5-dc-scm:C_100n_0402 C?
U 1 1
P 8100 7300
AR Path="/60AEFC4F" Ref="C?"  Part="1" 
AR Path="/5FD8EBC2/60AEFC4F" Ref="C202"  Part="1" 
F 0 "C202" H 8125 7400 60  0000 L CNN
F 1 "C_100n_0402" H 8100 7150 60  0001 C CNN
F 2 "ecp5-dc-scm-footprints:0402-cap" H 8300 7500 60  0001 L CNN
F 3 "" H 8100 7300 50  0001 C CNN
F 4 "Walsin" H 8300 7700 60  0001 L CNN "Manufacturer"
F 5 "0402X104K6R3CT" H 8300 7600 60  0001 L CNN "MPN"
F 6 "100n" H 8125 7200 50  0000 L CNN "Val"
	1    8100 7300
	1    0    0    -1  
$EndComp
Wire Wire Line
	8100 7450 8100 7525
Wire Wire Line
	8400 7450 8400 7525
Text GLabel 8875 7025 2    50   Input ~ 0
VCC1V35
Wire Wire Line
	8400 7525 8900 7525
Wire Wire Line
	8900 7525 8900 7675
Connection ~ 8400 7525
Wire Wire Line
	8400 7025 8875 7025
Text GLabel 6175 8000 0    50   Input ~ 0
VCC1V35
Wire Wire Line
	6275 8000 6175 8000
Text GLabel 9325 8200 2    50   Input ~ 0
VCC3V3
Wire Wire Line
	9250 8200 9325 8200
Wire Wire Line
	9250 8200 9250 8550
Text GLabel 6875 8000 0    50   Input ~ 0
VCC3V3
Wire Wire Line
	6925 8000 6875 8000
Wire Wire Line
	6400 7525 5600 7525
Wire Wire Line
	5600 7525 5600 7675
Connection ~ 6400 7525
Text Label 8600 7025 0    50   ~ 0
VLDOIN
Wire Wire Line
	6950 9400 7100 9400
Connection ~ 6950 8950
Wire Wire Line
	6950 8950 7250 8950
$Comp
L ecp5-dc-scm:GND #PWR0120
U 1 1
P 7100 9550
F 0 "#PWR0120" H 7100 9300 50  0001 C CNN
F 1 "GND" H 7105 9377 50  0000 C CNN
F 2 "" H 7100 9550 50  0001 C CNN
F 3 "" H 7100 9550 50  0001 C CNN
	1    7100 9550
	1    0    0    -1  
$EndComp
Wire Wire Line
	7100 9550 7100 9400
Connection ~ 7100 9400
Wire Wire Line
	7100 9400 7250 9400
Wire Wire Line
	6950 8950 6950 9025
Wire Wire Line
	7250 8950 7250 9025
Wire Wire Line
	7250 9325 7250 9400
Wire Wire Line
	6950 9325 6950 9400
Wire Wire Line
	6275 8000 6275 8100
$Comp
L ecp5-dc-scm:R_10k_0402 R79
U 1 1
P 6275 8250
F 0 "R79" V 6230 8320 60  0000 L CNN
F 1 "R_10k_0402" H 6275 8100 60  0001 C CNN
F 2 "ecp5-dc-scm-footprints:0402-res" H 6475 8450 60  0001 L CNN
F 3 "" H 6275 8250 50  0001 C CNN
F 4 "VISHAY" H 6475 8650 60  0001 L CNN "Manufacturer"
F 5 "CRCW040210K0FKEDHP" H 6475 8550 60  0001 L CNN "MPN"
F 6 "10k" V 6328 8320 50  0000 L CNN "Val"
	1    6275 8250
	0    1    1    0   
$EndComp
Wire Wire Line
	6275 8400 6275 8850
Wire Wire Line
	7850 7025 8100 7025
Connection ~ 8100 7025
Connection ~ 7000 7025
Wire Wire Line
	7000 7025 7350 7025
Wire Wire Line
	5850 8850 5825 8850
Wire Wire Line
	5825 8850 5825 9275
Wire Wire Line
	6925 8000 6925 8225
$Comp
L ecp5-dc-scm:R_10k_0402 R80
U 1 1
P 6925 8375
F 0 "R80" V 6880 8445 60  0000 L CNN
F 1 "R_10k_0402" H 6925 8225 60  0001 C CNN
F 2 "ecp5-dc-scm-footprints:0402-res" H 7125 8575 60  0001 L CNN
F 3 "" H 6925 8375 50  0001 C CNN
F 4 "VISHAY" H 7125 8775 60  0001 L CNN "Manufacturer"
F 5 "CRCW040210K0FKEDHP" H 7125 8675 60  0001 L CNN "MPN"
F 6 "10k" V 6978 8445 50  0000 L CNN "Val"
	1    6925 8375
	0    1    1    0   
$EndComp
Wire Wire Line
	6925 8525 6925 8650
Wire Wire Line
	7350 7025 7350 8550
Connection ~ 9250 8550
Wire Wire Line
	8350 8550 9250 8550
Wire Wire Line
	7850 7025 7850 8250
Text Notes 7150 6750 0    50   ~ 0
Source:Trellis board
$Comp
L ecp5-dc-scm:C_10u_0402 C78
U 1 1
P 9250 8800
F 0 "C78" H 9275 8900 60  0000 L CNN
F 1 "C_10u_0402" H 9250 8650 60  0001 C CNN
F 2 "ecp5-dc-scm-footprints:0402-cap" H 9450 9000 60  0001 L CNN
F 3 "" H 9250 8800 50  0001 C CNN
F 4 "MURATA" H 9450 9200 60  0001 L CNN "Manufacturer"
F 5 "GRM155R60J106ME44D" H 9450 9100 60  0001 L CNN "MPN"
F 6 "10u" H 9275 8700 50  0000 L CNN "Val"
	1    9250 8800
	1    0    0    -1  
$EndComp
Wire Wire Line
	9250 8550 9250 8650
Wire Wire Line
	9250 8950 9250 9075
$Comp
L ecp5-dc-scm:C_100n_0402 C?
U 1 1
P 8400 7300
AR Path="/628665BB" Ref="C?"  Part="1" 
AR Path="/5FD8EBC2/628665BB" Ref="C240"  Part="1" 
F 0 "C240" H 8425 7400 60  0000 L CNN
F 1 "C_100n_0402" H 8400 7150 60  0001 C CNN
F 2 "ecp5-dc-scm-footprints:0402-cap" H 8600 7500 60  0001 L CNN
F 3 "" H 8400 7300 50  0001 C CNN
F 4 "Walsin" H 8600 7700 60  0001 L CNN "Manufacturer"
F 5 "0402X104K6R3CT" H 8600 7600 60  0001 L CNN "MPN"
F 6 "100n" H 8425 7200 50  0000 L CNN "Val"
	1    8400 7300
	1    0    0    -1  
$EndComp
$Comp
L ecp5-dc-scm:C_100n_0402 C?
U 1 1
P 6950 9175
AR Path="/62867A2A" Ref="C?"  Part="1" 
AR Path="/5FD8EBC2/62867A2A" Ref="C200"  Part="1" 
F 0 "C200" H 6975 9275 60  0000 L CNN
F 1 "C_100n_0402" H 6950 9025 60  0001 C CNN
F 2 "ecp5-dc-scm-footprints:0402-cap" H 7150 9375 60  0001 L CNN
F 3 "" H 6950 9175 50  0001 C CNN
F 4 "Walsin" H 7150 9575 60  0001 L CNN "Manufacturer"
F 5 "0402X104K6R3CT" H 7150 9475 60  0001 L CNN "MPN"
F 6 "100n" H 6975 9075 50  0000 L CNN "Val"
	1    6950 9175
	1    0    0    -1  
$EndComp
$Comp
L ecp5-dc-scm:C_100n_0402 C?
U 1 1
P 7250 9175
AR Path="/62867ED9" Ref="C?"  Part="1" 
AR Path="/5FD8EBC2/62867ED9" Ref="C201"  Part="1" 
F 0 "C201" H 7275 9275 60  0000 L CNN
F 1 "C_100n_0402" H 7250 9025 60  0001 C CNN
F 2 "ecp5-dc-scm-footprints:0402-cap" H 7450 9375 60  0001 L CNN
F 3 "" H 7250 9175 50  0001 C CNN
F 4 "Walsin" H 7450 9575 60  0001 L CNN "Manufacturer"
F 5 "0402X104K6R3CT" H 7450 9475 60  0001 L CNN "MPN"
F 6 "100n" H 7275 9075 50  0000 L CNN "Val"
	1    7250 9175
	1    0    0    -1  
$EndComp
$Comp
L ecp5-dc-scm:C_100n_0402 C?
U 1 1
P 13800 7825
AR Path="/6286E330" Ref="C?"  Part="1" 
AR Path="/5FD8EBC2/6286E330" Ref="C94"  Part="1" 
F 0 "C94" V 13700 7675 60  0000 L CNN
F 1 "C_100n_0402" H 13800 7675 60  0001 C CNN
F 2 "ecp5-dc-scm-footprints:0402-cap" H 14000 8025 60  0001 L CNN
F 3 "" H 13800 7825 50  0001 C CNN
F 4 "Walsin" H 14000 8225 60  0001 L CNN "Manufacturer"
F 5 "0402X104K6R3CT" H 14000 8125 60  0001 L CNN "MPN"
F 6 "100n" V 13900 7875 50  0000 L CNN "Val"
	1    13800 7825
	0    1    1    0   
$EndComp
Wire Wire Line
	13950 7825 14025 7825
$Comp
L ecp5-dc-scm:AS4C256M16D3 U10
U 1 1
P 5050 4075
F 0 "U10" H 5050 5812 60  0000 C CNN
F 1 "AS4C256M16D3" H 5050 5706 60  0000 C CNN
F 2 "ecp5-dc-scm-footprints:BGA-96_9.0x13.0mm_Layout2x3x16_P0.8mm" H 5050 4075 60  0001 C CNN
F 3 "" H 5050 4075 60  0001 C CNN
	1    5050 4075
	1    0    0    -1  
$EndComp
$Comp
L ecp5-dc-scm:AS4C256M16D3 U10
U 2 1
P 12975 4050
F 0 "U10" H 12975 5687 60  0000 C CNN
F 1 "AS4C256M16D3" H 12975 5581 60  0000 C CNN
F 2 "ecp5-dc-scm-footprints:BGA-96_9.0x13.0mm_Layout2x3x16_P0.8mm" H 12975 4050 60  0001 C CNN
F 3 "" H 12975 4050 60  0001 C CNN
	2    12975 4050
	1    0    0    -1  
$EndComp
Wire Wire Line
	13175 8175 13325 8175
Wire Wire Line
	13325 7875 13325 7825
Connection ~ 13325 7825
Wire Wire Line
	13325 7825 13325 7775
Wire Wire Line
	13325 7475 13175 7475
$Comp
L ecp5-dc-scm:TPS51200DRC U11
U 1 1
P 7850 8750
F 0 "U11" H 7850 9431 50  0000 C CNN
F 1 "TPS51200DRC" H 7850 9340 50  0000 C CNN
F 2 "ecp5-dc-scm-footprints:VSON-10-1EP_3x3mm" H 7850 9600 50  0001 C CNN
F 3 "" H 7850 9600 50  0001 C CNN
	1    7850 8750
	-1   0    0    -1  
$EndComp
Wire Wire Line
	5125 7025 6400 7025
Text Label 5725 7025 2    50   ~ 0
DDR3_VTT
$Comp
L ecp5-dc-scm:R_51R_0402 R82
U 1 1
P 13325 7625
F 0 "R82" V 13280 7695 60  0000 L CNN
F 1 "R_51R_0402" H 13325 7475 60  0001 C CNN
F 2 "ecp5-dc-scm-footprints:0402-res" H 13525 7825 60  0001 L CNN
F 3 "" H 13325 7625 50  0001 C CNN
F 4 "YAGEO" H 13525 8025 60  0001 L CNN "Manufacturer"
F 5 "RC0402FR-0751RL" H 13525 7925 60  0001 L CNN "MPN"
F 6 "51R" V 13378 7695 50  0000 L CNN "Val"
	1    13325 7625
	0    1    1    0   
$EndComp
$Comp
L ecp5-dc-scm:R_51R_0402 R83
U 1 1
P 13325 8025
F 0 "R83" V 13280 8095 60  0000 L CNN
F 1 "R_51R_0402" H 13325 7875 60  0001 C CNN
F 2 "ecp5-dc-scm-footprints:0402-res" H 13525 8225 60  0001 L CNN
F 3 "" H 13325 8025 50  0001 C CNN
F 4 "YAGEO" H 13525 8425 60  0001 L CNN "Manufacturer"
F 5 "RC0402FR-0751RL" H 13525 8325 60  0001 L CNN "MPN"
F 6 "51R" V 13378 8095 50  0000 L CNN "Val"
	1    13325 8025
	0    1    1    0   
$EndComp
$Comp
L ecp5-dc-scm:C_1n_0402 C?
U 1 1
P 6275 9050
AR Path="/626D078D/6FB36477" Ref="C?"  Part="1" 
AR Path="/5FF12E86/6FB36477" Ref="C?"  Part="1" 
AR Path="/5FD86C51/6FB36477" Ref="C?"  Part="1" 
AR Path="/5FD8EBC2/6FB36477" Ref="C196"  Part="1" 
F 0 "C196" H 6300 9150 60  0000 L CNN
F 1 "C_1n_0402" H 6275 8900 60  0001 C CNN
F 2 "ecp5-dc-scm-footprints:0402-res" H 6475 9250 60  0001 L CNN
F 3 "" H 6275 9050 50  0001 C CNN
F 4 "YAGEO" H 6475 9450 60  0001 L CNN "Manufacturer"
F 5 "CC0402KRX7R9BB102" H 6475 9350 60  0001 L CNN "MPN"
F 6 "1n" H 6300 8950 50  0000 L CNN "Val"
	1    6275 9050
	1    0    0    -1  
$EndComp
Connection ~ 6275 8850
Wire Wire Line
	6275 8850 6150 8850
$Comp
L ecp5-dc-scm:GND #PWR0124
U 1 1
P 6275 9275
F 0 "#PWR0124" H 6275 9025 50  0001 C CNN
F 1 "GND" H 6280 9102 50  0000 C CNN
F 2 "" H 6275 9275 50  0001 C CNN
F 3 "" H 6275 9275 50  0001 C CNN
	1    6275 9275
	1    0    0    -1  
$EndComp
Wire Wire Line
	6275 9275 6275 9200
Wire Wire Line
	6275 8900 6275 8850
Wire Wire Line
	6275 8850 7350 8850
Text GLabel 4425 7475 0    50   UnSpc ~ 0
DDR3_A3
$EndSCHEMATC
